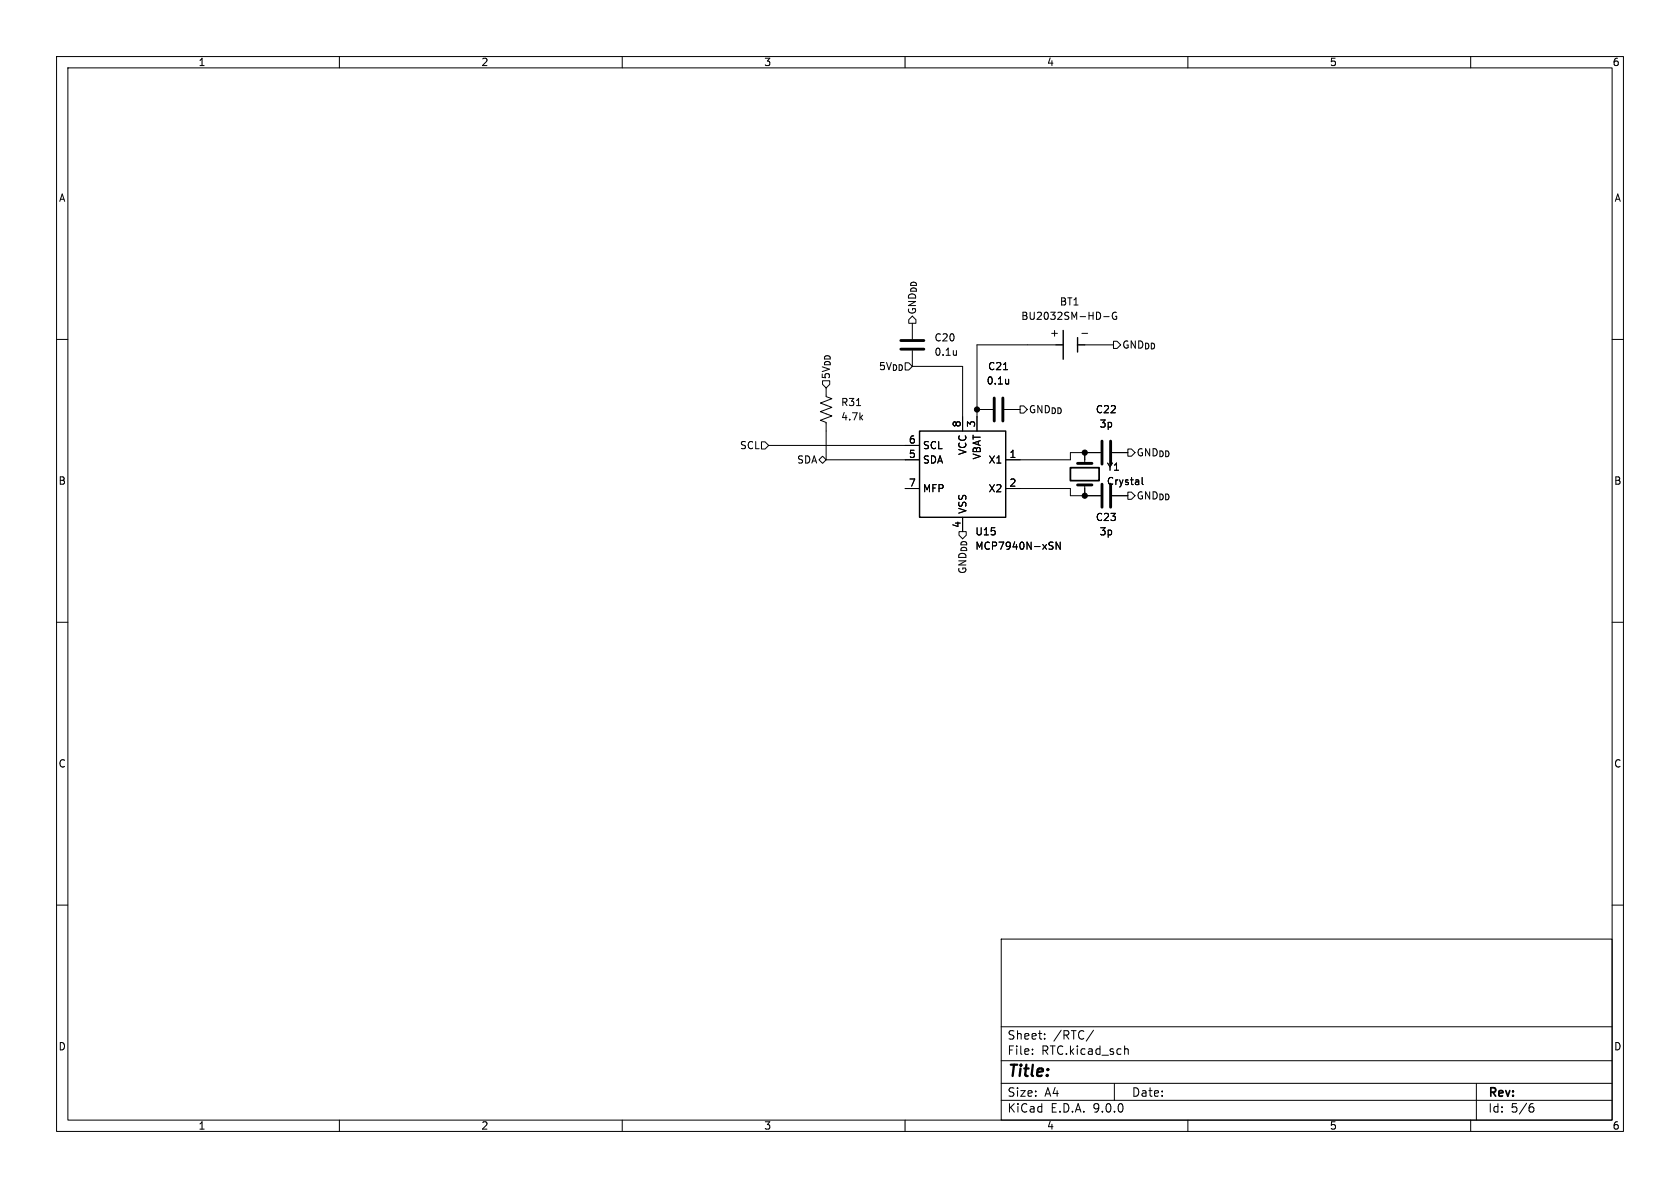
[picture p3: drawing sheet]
<svg xmlns="http://www.w3.org/2000/svg" width="297mm" height="210mm" viewBox="0 0 297 210" stroke-linecap="round" stroke-linejoin="round" font-family="sans-serif">
<g fill="none" stroke="#000" stroke-width=".18">
<path d="M10 10h277v190h-277zM12 12h273v186h-273zM60 10v2M110 10v2M160 10v2M210 10v2M260 10v2M160.7 56.5l.6-.6 .6 .6v.7h-1.2zM161.3 57.2v2.7M185.9 58.9h1M186.4 58.4v1M191.3 58.9h1"/>
<path d="M195.1 56h1M197.4 55.3a.59 .59 0 0 0-.8 .5 .59 .59 0 0 0 .8 .6v-.5h-.2M10 60h2M134.6 78.1h.7l.6 .6-.6 .7h-.7zM135.9 78.7h26.7M145.4 67.3h1.3v.6l-.7 .7-.6-.7zM146 68.6v1.5l1.1 .4-2.1 .7 2.1 .8-2.1 .8 2.1 .7-2.1 .8 1 .4v6.6M151.4 71.7h.7M161.3 62v2.8h8.9v11.4M169.1 62v.8M169.1 62.7h-.1M172.7 72.4h2.8"/>
<path d="M177.4 65.3h.7M177.5 72.4h2.8M178.3 67v.9M178.3 67.8h.1M180.3 71.8h.7l.6 .6-.6 .6h-.7zM186.7 61h-14v15.2M191.8 61h5M196.8 60.3h.7l.6 .7-.6 .6h-.7zM199.4 79.4h.6l.7 .6-.7 .6h-.6zM285 60h2M144.8 81.3l.6-.7 .6 .7-.6 .6zM146 81.3h16.6"/>
<path d="M160 86.4h2.6M170.2 91.4v2.6M177.8 86.4h11.4v1.2h5.4M185.7 96.4l.3 .2 .2 .3-.3 .2h-.3M185.7 95.8l.5 .1M187.4 95.8v1.3l-.7-1.3v1.3M191.8 80v1.9M191.8 85.7v1.9M194.6 80h-5.4v1.3h-11.4M196.6 80h2.8M196.6 87.6h2.8M199.4 87h.6l.7 .6-.7 .7h-.6z"/>
<path d="M201.9 84.4v1.1l.2 .2M10 110h2M285 110h2M10 160h2M177 166h108v32h-108zM285 160h2M60 198v2M110 198v2M160 198v2M177 194.5h108M177 191.5h108M177 187.5h108"/>
<path d="M177 181.5h108M182.5 186.3v.1M182.5 185.5v.1M184.7 183.6v.1M184.7 182.8v.1M193.3 182.1l-1.3 2M197 191.5v3M198.8 185.5l.2-.1 .4 .1 .1 .9M210 198v2M260 198v2M261 191.5v6.5M270.6 195.7h.4l.2 .3-.1 .5-.5 .1"/>
<path d="M271 195.1l-.4 .1"/>
</g>
<path d="M188 58.4v5.1M190.5 59.7v2.5M162.6 76.2h15.2v15.2h-15.2zM186.7 61h1.3M190.5 61h1.3" fill="none" stroke="#000" stroke-width=".25"/>
<path d="M159.3 61.7h4M159.3 60.2h4M175.8 70.4v4M177.3 70.4v4M194.8 78v4M196.3 78v4M190.5 85.7h2.5M190.5 81.9h2.5M194.8 85.6v4.1M196.3 85.6v4.1" fill="none" stroke="#000" stroke-width=".51"/>
<path d="M189.2 82.7h5.1v2.3h-5.1z" fill="none" stroke="#000" stroke-width=".3"/>
<g fill="#000" stroke="#000" stroke-width=".18">
<circle cx="172.7" cy="72.4" r=".46"/>
<circle cx="191.8" cy="80" r=".46"/>
<circle cx="191.8" cy="87.6" r=".46"/>
</g>
<text font-size="2.8" x="178" y="190.9">Title:</text>
<g font-size="2.1">
<text x="178" y="184">Sheet:</text>
<text x="186.2" y="184">/RTC/</text>
<text x="178" y="186.7">File:</text>
<text x="184.1" y="186.7">RTC.kicad_sch</text>
<text x="178" y="196.9">KiCad</text>
<text x="178" y="194.1">Size:</text>
<text x="184.7" y="194.1">A4</text>
<text x="185.7" y="196.9">E.D.A.</text>
<text x="193.3" y="196.9">9.0.0</text>
<text x="200" y="194.1">Date:</text>
<text x="263" y="194.3">Rev:</text>
<text x="263" y="196.9">Id:</text>
<text x="267.1" y="196.9">5/6</text>
</g>
<g font-size="1.8">
<text x="35" y="11.9">1</text>
<text x="85" y="11.9">2</text>
<text x="135" y="11.9">3</text>
<text x="185" y="11.9">4</text>
<text x="235" y="11.9">5</text>
<text x="285" y="11.9">6</text>
<text x="10.3" y="35.9">A</text>
<text x="285.3" y="35.9">A</text>
<text x="162.2" y="55.7" transform="rotate(-90 162.2 55.7)">GND_{DD}</text>
<text x="180.4" y="56.7">BU2032SM-HD-G</text>
<text x="187.3" y="54.2">BT1</text>
<text x="155.2" y="65.6">5V_{DD}</text>
<text x="165.1" y="60.6">C20</text>
<text x="165.1" y="63.1">0.1u</text>
<text x="174.6" y="65.6">C21</text>
<text x="198.3" y="61.8">GND_{DD}</text>
<text x="146.9" y="67.1" transform="rotate(-90 146.9 67.1)">5V_{DD}</text>
<text x="148.6" y="72">R31</text>
<text x="174.3" y="68.2">0.1u</text>
<text x="148.6" y="74.5">4.7k</text>
<text x="169.9" y="75.6" transform="rotate(-90 169.9 75.6)">8</text>
<text x="172.5" y="75.6" transform="rotate(-90 172.5 75.6)">3</text>
<text x="181.8" y="73.3">GND_{DD}</text>
<text x="193.6" y="73.3">C22</text>
<text x="194.3" y="75.8">3p</text>
<text x="130.7" y="79.6">SCL</text>
<text x="140.8" y="82.1">SDA</text>
<text x="160.6" y="78.5">6</text>
<text x="160.6" y="81">5</text>
<text x="163.1" y="79.6">SCL</text>
<text x="163.1" y="82.1">SDA</text>
<text x="171" y="80.5" transform="rotate(-90 171 80.5)">VCC</text>
<text x="173.6" y="81.3" transform="rotate(-90 173.6 81.3)">VBAT</text>
<text x="174.7" y="82.1">X1</text>
<text x="178.4" y="81">1</text>
<text x="195.6" y="83.4">Y1</text>
<text x="200.9" y="80.9">GND_{DD}</text>
<text x="10.3" y="85.9">B</text>
<text x="160.6" y="86.1">7</text>
<text x="163.1" y="87.2">MFP</text>
<text x="174.7" y="87.2">X2</text>
<text x="178.4" y="86.1">2</text>
<text x="195.6" y="86">Crystal</text>
<text x="200.9" y="88.5">GND_{DD}</text>
<text x="285.3" y="85.9">B</text>
<text x="169.9" y="93.4" transform="rotate(-90 169.9 93.4)">4</text>
<text x="171" y="90.9" transform="rotate(-90 171 90.9)">VSS</text>
<text x="172.3" y="94.8">U15</text>
<text x="193.6" y="92.3">C23</text>
<text x="194.3" y="94.8">3p</text>
<text x="171" y="101.6" transform="rotate(-90 171 101.6)">GND_{DD}</text>
<text x="172.3" y="97.4">MCP7940N-xSN</text>
<text x="10.3" y="135.9">C</text>
<text x="285.3" y="135.9">C</text>
<text x="10.3" y="185.9">D</text>
<text x="285.3" y="185.9">D</text>
<text x="35" y="199.9">1</text>
<text x="85" y="199.9">2</text>
<text x="135" y="199.9">3</text>
<text x="185" y="199.9">4</text>
<text x="235" y="199.9">5</text>
<text x="285" y="199.9">6</text>
</g>
</svg>
